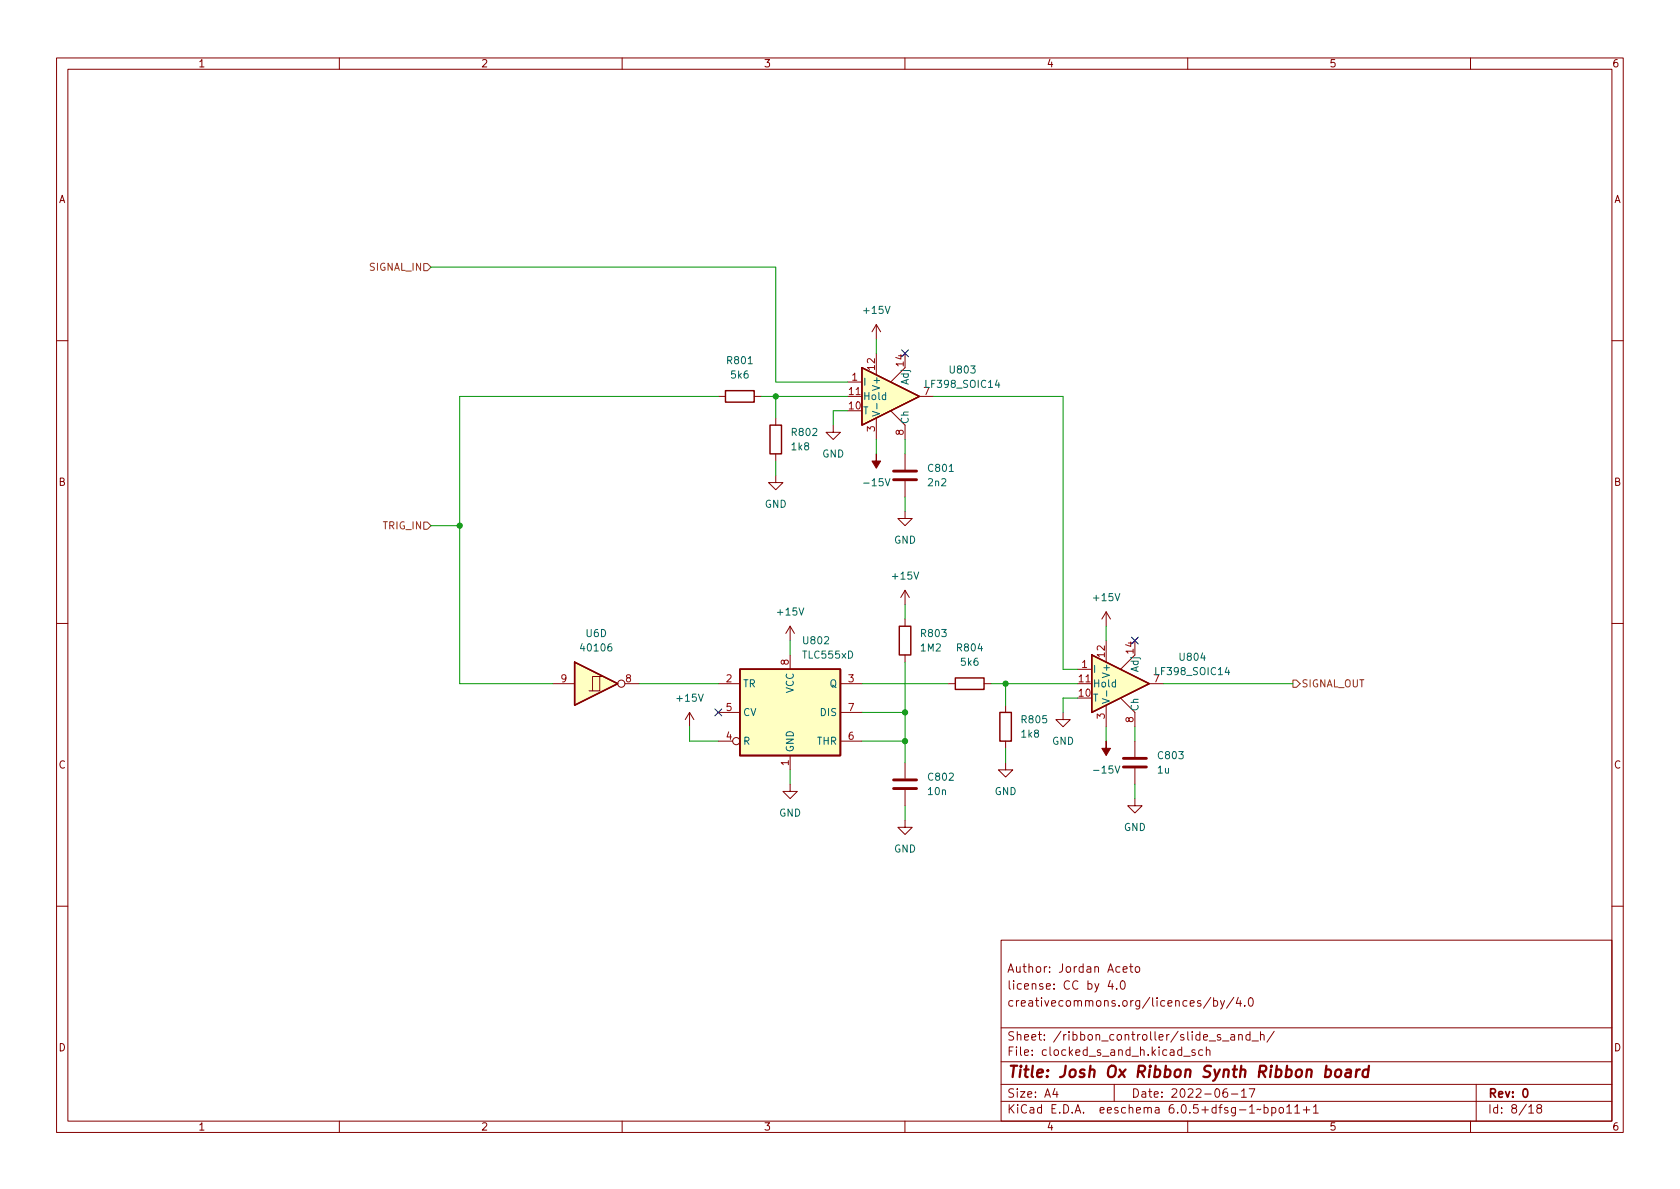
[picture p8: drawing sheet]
(kicad_sch (version 20211123) (generator eeschema)

 (paper "A4")

 (title_block
  (title "Josh Ox Ribbon Synth Ribbon board")
  (date "2022-06-17")
  (rev "0")
  (comment 1 "creativecommons.org/licences/by/4.0")
  (comment 2 "license: CC by 4.0")
  (comment 3 "Author: Jordan Aceto"))

 (lib_symbols
  (symbol "4xxx:40106" (pin_names (offset 1.016)) (in_bom yes) (on_board yes)
   (property "Reference" "U" (id 0) (at 0 1.27 0) (effects (font (size 1.27 1.27))))
   (property "Value" "40106" (id 1) (at 0 -1.27 0) (effects (font (size 1.27 1.27))))
   (property "Footprint" "" (id 2) (at 0 0 0) (effects (font (size 1.27 1.27)) hide))
   (property "Datasheet" "https://assets.nexperia.com/documents/data-sheet/HEF40106B.pdf" (id 3) (at 0 0 0) (effects (font (size 1.27 1.27)) hide))
   (property "ki_locked" "" (id 4) (at 0 0 0) (effects (font (size 1.27 1.27))))
   (symbol "40106_1_0"
    (polyline (pts (xy -0.635 -1.27) (xy -0.635 1.27) (xy 0.635 1.27)) (stroke (width 0) (type default) (color 0 0 0 0)) (fill (type none)))
    (polyline (pts (xy -3.81 3.81) (xy -3.81 -3.81) (xy 3.81 0) (xy -3.81 3.81)) (stroke (width 0.254) (type default) (color 0 0 0 0)) (fill (type background)))
    (polyline (pts (xy -1.27 -1.27) (xy 0.635 -1.27) (xy 0.635 1.27) (xy 1.27 1.27)) (stroke (width 0) (type default) (color 0 0 0 0)) (fill (type none)))
    (pin input line (at -7.62 0 0) (length 3.81) (name "~" (effects (font (size 1.27 1.27)))) (number "1" (effects (font (size 1.27 1.27)))))
    (pin output inverted (at 7.62 0 180) (length 3.81) (name "~" (effects (font (size 1.27 1.27)))) (number "2" (effects (font (size 1.27 1.27))))))
   (symbol "40106_2_0"
    (polyline (pts (xy -0.635 -1.27) (xy -0.635 1.27) (xy 0.635 1.27)) (stroke (width 0) (type default) (color 0 0 0 0)) (fill (type none)))
    (polyline (pts (xy -3.81 3.81) (xy -3.81 -3.81) (xy 3.81 0) (xy -3.81 3.81)) (stroke (width 0.254) (type default) (color 0 0 0 0)) (fill (type background)))
    (polyline (pts (xy -1.27 -1.27) (xy 0.635 -1.27) (xy 0.635 1.27) (xy 1.27 1.27)) (stroke (width 0) (type default) (color 0 0 0 0)) (fill (type none)))
    (pin input line (at -7.62 0 0) (length 3.81) (name "~" (effects (font (size 1.27 1.27)))) (number "3" (effects (font (size 1.27 1.27)))))
    (pin output inverted (at 7.62 0 180) (length 3.81) (name "~" (effects (font (size 1.27 1.27)))) (number "4" (effects (font (size 1.27 1.27))))))
   (symbol "40106_3_0"
    (polyline (pts (xy -0.635 -1.27) (xy -0.635 1.27) (xy 0.635 1.27)) (stroke (width 0) (type default) (color 0 0 0 0)) (fill (type none)))
    (polyline (pts (xy -3.81 3.81) (xy -3.81 -3.81) (xy 3.81 0) (xy -3.81 3.81)) (stroke (width 0.254) (type default) (color 0 0 0 0)) (fill (type background)))
    (polyline (pts (xy -1.27 -1.27) (xy 0.635 -1.27) (xy 0.635 1.27) (xy 1.27 1.27)) (stroke (width 0) (type default) (color 0 0 0 0)) (fill (type none)))
    (pin input line (at -7.62 0 0) (length 3.81) (name "~" (effects (font (size 1.27 1.27)))) (number "5" (effects (font (size 1.27 1.27)))))
    (pin output inverted (at 7.62 0 180) (length 3.81) (name "~" (effects (font (size 1.27 1.27)))) (number "6" (effects (font (size 1.27 1.27))))))
   (symbol "40106_4_0"
    (polyline (pts (xy -0.635 -1.27) (xy -0.635 1.27) (xy 0.635 1.27)) (stroke (width 0) (type default) (color 0 0 0 0)) (fill (type none)))
    (polyline (pts (xy -3.81 3.81) (xy -3.81 -3.81) (xy 3.81 0) (xy -3.81 3.81)) (stroke (width 0.254) (type default) (color 0 0 0 0)) (fill (type background)))
    (polyline (pts (xy -1.27 -1.27) (xy 0.635 -1.27) (xy 0.635 1.27) (xy 1.27 1.27)) (stroke (width 0) (type default) (color 0 0 0 0)) (fill (type none)))
    (pin output inverted (at 7.62 0 180) (length 3.81) (name "~" (effects (font (size 1.27 1.27)))) (number "8" (effects (font (size 1.27 1.27)))))
    (pin input line (at -7.62 0 0) (length 3.81) (name "~" (effects (font (size 1.27 1.27)))) (number "9" (effects (font (size 1.27 1.27))))))
   (symbol "40106_5_0"
    (polyline (pts (xy -0.635 -1.27) (xy -0.635 1.27) (xy 0.635 1.27)) (stroke (width 0) (type default) (color 0 0 0 0)) (fill (type none)))
    (polyline (pts (xy -3.81 3.81) (xy -3.81 -3.81) (xy 3.81 0) (xy -3.81 3.81)) (stroke (width 0.254) (type default) (color 0 0 0 0)) (fill (type background)))
    (polyline (pts (xy -1.27 -1.27) (xy 0.635 -1.27) (xy 0.635 1.27) (xy 1.27 1.27)) (stroke (width 0) (type default) (color 0 0 0 0)) (fill (type none)))
    (pin output inverted (at 7.62 0 180) (length 3.81) (name "~" (effects (font (size 1.27 1.27)))) (number "10" (effects (font (size 1.27 1.27)))))
    (pin input line (at -7.62 0 0) (length 3.81) (name "~" (effects (font (size 1.27 1.27)))) (number "11" (effects (font (size 1.27 1.27))))))
   (symbol "40106_6_0"
    (polyline (pts (xy -0.635 -1.27) (xy -0.635 1.27) (xy 0.635 1.27)) (stroke (width 0) (type default) (color 0 0 0 0)) (fill (type none)))
    (polyline (pts (xy -3.81 3.81) (xy -3.81 -3.81) (xy 3.81 0) (xy -3.81 3.81)) (stroke (width 0.254) (type default) (color 0 0 0 0)) (fill (type background)))
    (polyline (pts (xy -1.27 -1.27) (xy 0.635 -1.27) (xy 0.635 1.27) (xy 1.27 1.27)) (stroke (width 0) (type default) (color 0 0 0 0)) (fill (type none)))
    (pin output inverted (at 7.62 0 180) (length 3.81) (name "~" (effects (font (size 1.27 1.27)))) (number "12" (effects (font (size 1.27 1.27)))))
    (pin input line (at -7.62 0 0) (length 3.81) (name "~" (effects (font (size 1.27 1.27)))) (number "13" (effects (font (size 1.27 1.27))))))
   (symbol "40106_7_0"
    (pin power_in line (at 0 12.7 270) (length 5.08) (name "VDD" (effects (font (size 1.27 1.27)))) (number "14" (effects (font (size 1.27 1.27)))))
    (pin power_in line (at 0 -12.7 90) (length 5.08) (name "VSS" (effects (font (size 1.27 1.27)))) (number "7" (effects (font (size 1.27 1.27))))))
   (symbol "40106_7_1"
    (rectangle (start -5.08 7.62) (end 5.08 -7.62) (stroke (width 0.254) (type default) (color 0 0 0 0)) (fill (type background)))))
  (symbol "Analog:LF398_SOIC14" (pin_names (offset 0.127)) (in_bom yes) (on_board yes)
   (property "Reference" "U" (id 0) (at 5.08 3.81 0) (effects (font (size 1.27 1.27)) (justify left)))
   (property "Value" "LF398_SOIC14" (id 1) (at 5.08 -2.54 0) (effects (font (size 1.27 1.27)) (justify left)))
   (property "Footprint" "Package_SO:SOIC-14_3.9x8.7mm_P1.27mm" (id 2) (at 0 0 0) (effects (font (size 1.27 1.27)) hide))
   (property "Datasheet" "http://www.ti.com/lit/ds/symlink/lf398-n.pdf" (id 3) (at 0 0 0) (effects (font (size 1.27 1.27)) hide))
   (symbol "LF398_SOIC14_0_1"
    (polyline (pts (xy 0 -2.54) (xy 2.54 -5.08)) (stroke (width 0) (type default) (color 0 0 0 0)) (fill (type none)))
    (polyline (pts (xy 2.54 5.08) (xy 0 2.54)) (stroke (width 0) (type default) (color 0 0 0 0)) (fill (type none)))
    (polyline (pts (xy -5.08 5.08) (xy 5.08 0) (xy -5.08 -5.08) (xy -5.08 5.08)) (stroke (width 0.254) (type default) (color 0 0 0 0)) (fill (type background))))
   (symbol "LF398_SOIC14_1_1"
    (pin input line (at -7.62 2.54 0) (length 2.54) (name "I" (effects (font (size 1.27 1.27)))) (number "1" (effects (font (size 1.27 1.27)))))
    (pin passive line (at -7.62 -2.54 0) (length 2.54) (name "T" (effects (font (size 1.27 1.27)))) (number "10" (effects (font (size 1.27 1.27)))))
    (pin input line (at -7.62 0 0) (length 2.54) (name "Hold" (effects (font (size 1.27 1.27)))) (number "11" (effects (font (size 1.27 1.27)))))
    (pin passive line (at -2.54 7.62 270) (length 3.81) (name "V+" (effects (font (size 1.27 1.27)))) (number "12" (effects (font (size 1.27 1.27)))))
    (pin no_connect line (at 0 -2.54 90) (length 2.54) hide (name "NC" (effects (font (size 1.27 1.27)))) (number "13" (effects (font (size 1.27 1.27)))))
    (pin passive line (at 2.54 7.62 270) (length 2.54) (name "Adj" (effects (font (size 1.27 1.27)))) (number "14" (effects (font (size 1.27 1.27)))))
    (pin no_connect line (at -5.08 2.54 270) (length 2.54) hide (name "NC" (effects (font (size 1.27 1.27)))) (number "2" (effects (font (size 1.27 1.27)))))
    (pin passive line (at -2.54 -7.62 90) (length 3.81) (name "V-" (effects (font (size 1.27 1.27)))) (number "3" (effects (font (size 1.27 1.27)))))
    (pin no_connect line (at -2.54 2.54 270) (length 2.54) hide (name "NC" (effects (font (size 1.27 1.27)))) (number "4" (effects (font (size 1.27 1.27)))))
    (pin no_connect line (at -5.08 -2.54 90) (length 2.54) hide (name "NC" (effects (font (size 1.27 1.27)))) (number "5" (effects (font (size 1.27 1.27)))))
    (pin no_connect line (at -2.54 -2.54 90) (length 2.54) hide (name "NC" (effects (font (size 1.27 1.27)))) (number "6" (effects (font (size 1.27 1.27)))))
    (pin output line (at 7.62 0 180) (length 2.54) (name "~" (effects (font (size 1.27 1.27)))) (number "7" (effects (font (size 1.27 1.27)))))
    (pin passive line (at 2.54 -7.62 90) (length 2.54) (name "Ch" (effects (font (size 1.27 1.27)))) (number "8" (effects (font (size 1.27 1.27)))))
    (pin no_connect line (at 0 2.54 270) (length 2.54) hide (name "NC" (effects (font (size 1.27 1.27)))) (number "9" (effects (font (size 1.27 1.27)))))))
  (symbol "Device:C" (pin_numbers hide) (pin_names (offset 0.254)) (in_bom yes) (on_board yes)
   (property "Reference" "C" (id 0) (at 0.635 2.54 0) (effects (font (size 1.27 1.27)) (justify left)))
   (property "Value" "C" (id 1) (at 0.635 -2.54 0) (effects (font (size 1.27 1.27)) (justify left)))
   (property "Footprint" "" (id 2) (at 0.9652 -3.81 0) (effects (font (size 1.27 1.27)) hide))
   (property "Datasheet" "~" (id 3) (at 0 0 0) (effects (font (size 1.27 1.27)) hide))
   (symbol "C_0_1"
    (polyline (pts (xy -2.032 -0.762) (xy 2.032 -0.762)) (stroke (width 0.508) (type default) (color 0 0 0 0)) (fill (type none)))
    (polyline (pts (xy -2.032 0.762) (xy 2.032 0.762)) (stroke (width 0.508) (type default) (color 0 0 0 0)) (fill (type none))))
   (symbol "C_1_1"
    (pin passive line (at 0 3.81 270) (length 2.794) (name "~" (effects (font (size 1.27 1.27)))) (number "1" (effects (font (size 1.27 1.27)))))
    (pin passive line (at 0 -3.81 90) (length 2.794) (name "~" (effects (font (size 1.27 1.27)))) (number "2" (effects (font (size 1.27 1.27)))))))
  (symbol "Device:R" (pin_numbers hide) (pin_names (offset 0)) (in_bom yes) (on_board yes)
   (property "Reference" "R" (id 0) (at 2.032 0 90) (effects (font (size 1.27 1.27))))
   (property "Value" "R" (id 1) (at 0 0 90) (effects (font (size 1.27 1.27))))
   (property "Footprint" "" (id 2) (at -1.778 0 90) (effects (font (size 1.27 1.27)) hide))
   (property "Datasheet" "~" (id 3) (at 0 0 0) (effects (font (size 1.27 1.27)) hide))
   (symbol "R_0_1"
    (rectangle (start -1.016 -2.54) (end 1.016 2.54) (stroke (width 0.254) (type default) (color 0 0 0 0)) (fill (type none))))
   (symbol "R_1_1"
    (pin passive line (at 0 3.81 270) (length 1.27) (name "~" (effects (font (size 1.27 1.27)))) (number "1" (effects (font (size 1.27 1.27)))))
    (pin passive line (at 0 -3.81 90) (length 1.27) (name "~" (effects (font (size 1.27 1.27)))) (number "2" (effects (font (size 1.27 1.27)))))))
  (symbol "Timer:TLC555xD" (in_bom yes) (on_board yes)
   (property "Reference" "U" (id 0) (at -10.16 8.89 0) (effects (font (size 1.27 1.27)) (justify left)))
   (property "Value" "TLC555xD" (id 1) (at 2.54 8.89 0) (effects (font (size 1.27 1.27)) (justify left)))
   (property "Footprint" "Package_SO:SOIC-8_3.9x4.9mm_P1.27mm" (id 2) (at 21.59 -10.16 0) (effects (font (size 1.27 1.27)) hide))
   (property "Datasheet" "http://www.ti.com/lit/ds/symlink/tlc555.pdf" (id 3) (at 21.59 -10.16 0) (effects (font (size 1.27 1.27)) hide))
   (symbol "TLC555xD_0_0"
    (pin power_in line (at 0 -10.16 90) (length 2.54) (name "GND" (effects (font (size 1.27 1.27)))) (number "1" (effects (font (size 1.27 1.27)))))
    (pin power_in line (at 0 10.16 270) (length 2.54) (name "VCC" (effects (font (size 1.27 1.27)))) (number "8" (effects (font (size 1.27 1.27))))))
   (symbol "TLC555xD_0_1"
    (rectangle (start -8.89 -7.62) (end 8.89 7.62) (stroke (width 0.254) (type default) (color 0 0 0 0)) (fill (type background)))
    (rectangle (start -8.89 -7.62) (end 8.89 7.62) (stroke (width 0.254) (type default) (color 0 0 0 0)) (fill (type background))))
   (symbol "TLC555xD_1_1"
    (pin input line (at -12.7 5.08 0) (length 3.81) (name "TR" (effects (font (size 1.27 1.27)))) (number "2" (effects (font (size 1.27 1.27)))))
    (pin output line (at 12.7 5.08 180) (length 3.81) (name "Q" (effects (font (size 1.27 1.27)))) (number "3" (effects (font (size 1.27 1.27)))))
    (pin input inverted (at -12.7 -5.08 0) (length 3.81) (name "R" (effects (font (size 1.27 1.27)))) (number "4" (effects (font (size 1.27 1.27)))))
    (pin input line (at -12.7 0 0) (length 3.81) (name "CV" (effects (font (size 1.27 1.27)))) (number "5" (effects (font (size 1.27 1.27)))))
    (pin input line (at 12.7 -5.08 180) (length 3.81) (name "THR" (effects (font (size 1.27 1.27)))) (number "6" (effects (font (size 1.27 1.27)))))
    (pin input line (at 12.7 0 180) (length 3.81) (name "DIS" (effects (font (size 1.27 1.27)))) (number "7" (effects (font (size 1.27 1.27)))))))
  (symbol "power:+15V" (power) (pin_names (offset 0)) (in_bom yes) (on_board yes)
   (property "Reference" "#PWR" (id 0) (at 0 -3.81 0) (effects (font (size 1.27 1.27)) hide))
   (property "Value" "+15V" (id 1) (at 0 3.556 0) (effects (font (size 1.27 1.27))))
   (property "Footprint" "" (id 2) (at 0 0 0) (effects (font (size 1.27 1.27)) hide))
   (property "Datasheet" "" (id 3) (at 0 0 0) (effects (font (size 1.27 1.27)) hide))
   (symbol "+15V_0_1"
    (polyline (pts (xy -0.762 1.27) (xy 0 2.54)) (stroke (width 0) (type default) (color 0 0 0 0)) (fill (type none)))
    (polyline (pts (xy 0 0) (xy 0 2.54)) (stroke (width 0) (type default) (color 0 0 0 0)) (fill (type none)))
    (polyline (pts (xy 0 2.54) (xy 0.762 1.27)) (stroke (width 0) (type default) (color 0 0 0 0)) (fill (type none))))
   (symbol "+15V_1_1"
    (pin power_in line (at 0 0 90) (length 0) hide (name "+15V" (effects (font (size 1.27 1.27)))) (number "1" (effects (font (size 1.27 1.27)))))))
  (symbol "power:-15V" (power) (pin_names (offset 0)) (in_bom yes) (on_board yes)
   (property "Reference" "#PWR" (id 0) (at 0 2.54 0) (effects (font (size 1.27 1.27)) hide))
   (property "Value" "-15V" (id 1) (at 0 3.81 0) (effects (font (size 1.27 1.27))))
   (property "Footprint" "" (id 2) (at 0 0 0) (effects (font (size 1.27 1.27)) hide))
   (property "Datasheet" "" (id 3) (at 0 0 0) (effects (font (size 1.27 1.27)) hide))
   (symbol "-15V_0_0"
    (pin power_in line (at 0 0 90) (length 0) hide (name "-15V" (effects (font (size 1.27 1.27)))) (number "1" (effects (font (size 1.27 1.27))))))
   (symbol "-15V_0_1"
    (polyline (pts (xy 0 0) (xy 0 1.27) (xy 0.762 1.27) (xy 0 2.54) (xy -0.762 1.27) (xy 0 1.27)) (stroke (width 0) (type default) (color 0 0 0 0)) (fill (type outline)))))
  (symbol "power:GND" (power) (pin_names (offset 0)) (in_bom yes) (on_board yes)
   (property "Reference" "#PWR" (id 0) (at 0 -6.35 0) (effects (font (size 1.27 1.27)) hide))
   (property "Value" "GND" (id 1) (at 0 -3.81 0) (effects (font (size 1.27 1.27))))
   (property "Footprint" "" (id 2) (at 0 0 0) (effects (font (size 1.27 1.27)) hide))
   (property "Datasheet" "" (id 3) (at 0 0 0) (effects (font (size 1.27 1.27)) hide))
   (symbol "GND_0_1"
    (polyline (pts (xy 0 0) (xy 0 -1.27) (xy 1.27 -1.27) (xy 0 -2.54) (xy -1.27 -1.27) (xy 0 -1.27)) (stroke (width 0) (type default) (color 0 0 0 0)) (fill (type none))))
   (symbol "GND_1_1"
    (pin power_in line (at 0 0 270) (length 0) hide (name "GND" (effects (font (size 1.27 1.27)))) (number "1" (effects (font (size 1.27 1.27))))))))

 (junction (at 160.02 130.81) (diameter 0) (color 0 0 0 0))
 (junction (at 81.28 92.71) (diameter 0) (color 0 0 0 0))
 (junction (at 137.16 69.85) (diameter 0) (color 0 0 0 0))
 (junction (at 177.8 120.65) (diameter 0) (color 0 0 0 0))
 (junction (at 160.02 125.73) (diameter 0) (color 0 0 0 0))

 (no_connect (at 160.02 62.23))
 (no_connect (at 127 125.73))
 (no_connect (at 200.66 113.03))

 (wire (pts (xy 147.32 72.39) (xy 149.86 72.39)) (stroke (width 0) (type default) (color 0 0 0 0)))
 (wire (pts (xy 187.96 69.85) (xy 165.1 69.85)) (stroke (width 0) (type default) (color 0 0 0 0)))
 (wire (pts (xy 76.2 92.71) (xy 81.28 92.71)) (stroke (width 0) (type default) (color 0 0 0 0)))
 (wire (pts (xy 200.66 138.43) (xy 200.66 140.97)) (stroke (width 0) (type default) (color 0 0 0 0)))
 (wire (pts (xy 147.32 72.39) (xy 147.32 74.93)) (stroke (width 0) (type default) (color 0 0 0 0)))
 (wire (pts (xy 160.02 134.62) (xy 160.02 130.81)) (stroke (width 0) (type default) (color 0 0 0 0)))
 (wire (pts (xy 190.5 118.11) (xy 187.96 118.11)) (stroke (width 0) (type default) (color 0 0 0 0)))
 (wire (pts (xy 177.8 132.08) (xy 177.8 134.62)) (stroke (width 0) (type default) (color 0 0 0 0)))
 (wire (pts (xy 139.7 135.89) (xy 139.7 138.43)) (stroke (width 0) (type default) (color 0 0 0 0)))
 (wire (pts (xy 177.8 120.65) (xy 190.5 120.65)) (stroke (width 0) (type default) (color 0 0 0 0)))
 (wire (pts (xy 187.96 118.11) (xy 187.96 69.85)) (stroke (width 0) (type default) (color 0 0 0 0)))
 (wire (pts (xy 154.94 77.47) (xy 154.94 80.01)) (stroke (width 0) (type default) (color 0 0 0 0)))
 (wire (pts (xy 160.02 116.84) (xy 160.02 125.73)) (stroke (width 0) (type default) (color 0 0 0 0)))
 (wire (pts (xy 113.03 120.65) (xy 127 120.65)) (stroke (width 0) (type default) (color 0 0 0 0)))
 (wire (pts (xy 134.62 69.85) (xy 137.16 69.85)) (stroke (width 0) (type default) (color 0 0 0 0)))
 (wire (pts (xy 177.8 124.46) (xy 177.8 120.65)) (stroke (width 0) (type default) (color 0 0 0 0)))
 (wire (pts (xy 81.28 92.71) (xy 81.28 120.65)) (stroke (width 0) (type default) (color 0 0 0 0)))
 (wire (pts (xy 154.94 59.69) (xy 154.94 62.23)) (stroke (width 0) (type default) (color 0 0 0 0)))
 (wire (pts (xy 200.66 128.27) (xy 200.66 130.81)) (stroke (width 0) (type default) (color 0 0 0 0)))
 (wire (pts (xy 81.28 69.85) (xy 127 69.85)) (stroke (width 0) (type default) (color 0 0 0 0)))
 (wire (pts (xy 160.02 130.81) (xy 160.02 125.73)) (stroke (width 0) (type default) (color 0 0 0 0)))
 (wire (pts (xy 137.16 46.99) (xy 76.2 46.99)) (stroke (width 0) (type default) (color 0 0 0 0)))
 (wire (pts (xy 195.58 128.27) (xy 195.58 130.81)) (stroke (width 0) (type default) (color 0 0 0 0)))
 (wire (pts (xy 137.16 73.66) (xy 137.16 69.85)) (stroke (width 0) (type default) (color 0 0 0 0)))
 (wire (pts (xy 121.92 130.81) (xy 127 130.81)) (stroke (width 0) (type default) (color 0 0 0 0)))
 (wire (pts (xy 152.4 130.81) (xy 160.02 130.81)) (stroke (width 0) (type default) (color 0 0 0 0)))
 (wire (pts (xy 175.26 120.65) (xy 177.8 120.65)) (stroke (width 0) (type default) (color 0 0 0 0)))
 (wire (pts (xy 152.4 120.65) (xy 167.64 120.65)) (stroke (width 0) (type default) (color 0 0 0 0)))
 (wire (pts (xy 160.02 125.73) (xy 152.4 125.73)) (stroke (width 0) (type default) (color 0 0 0 0)))
 (wire (pts (xy 187.96 123.19) (xy 187.96 125.73)) (stroke (width 0) (type default) (color 0 0 0 0)))
 (wire (pts (xy 205.74 120.65) (xy 228.6 120.65)) (stroke (width 0) (type default) (color 0 0 0 0)))
 (wire (pts (xy 137.16 67.31) (xy 137.16 46.99)) (stroke (width 0) (type default) (color 0 0 0 0)))
 (wire (pts (xy 187.96 123.19) (xy 190.5 123.19)) (stroke (width 0) (type default) (color 0 0 0 0)))
 (wire (pts (xy 149.86 67.31) (xy 137.16 67.31)) (stroke (width 0) (type default) (color 0 0 0 0)))
 (wire (pts (xy 81.28 69.85) (xy 81.28 92.71)) (stroke (width 0) (type default) (color 0 0 0 0)))
 (wire (pts (xy 137.16 69.85) (xy 149.86 69.85)) (stroke (width 0) (type default) (color 0 0 0 0)))
 (wire (pts (xy 195.58 110.49) (xy 195.58 113.03)) (stroke (width 0) (type default) (color 0 0 0 0)))
 (wire (pts (xy 81.28 120.65) (xy 97.79 120.65)) (stroke (width 0) (type default) (color 0 0 0 0)))
 (wire (pts (xy 137.16 81.28) (xy 137.16 83.82)) (stroke (width 0) (type default) (color 0 0 0 0)))
 (wire (pts (xy 160.02 142.24) (xy 160.02 144.78)) (stroke (width 0) (type default) (color 0 0 0 0)))
 (wire (pts (xy 160.02 87.63) (xy 160.02 90.17)) (stroke (width 0) (type default) (color 0 0 0 0)))
 (wire (pts (xy 121.92 128.27) (xy 121.92 130.81)) (stroke (width 0) (type default) (color 0 0 0 0)))
 (wire (pts (xy 160.02 106.68) (xy 160.02 109.22)) (stroke (width 0) (type default) (color 0 0 0 0)))
 (wire (pts (xy 160.02 77.47) (xy 160.02 80.01)) (stroke (width 0) (type default) (color 0 0 0 0)))
 (wire (pts (xy 139.7 113.03) (xy 139.7 115.57)) (stroke (width 0) (type default) (color 0 0 0 0)))

 (hierarchical_label "TRIG_IN" (shape input) (at 76.2 92.71 180) (effects (font (size 1.27 1.27)) (justify right)))
 (hierarchical_label "SIGNAL_IN" (shape input) (at 76.2 46.99 180) (effects (font (size 1.27 1.27)) (justify right)))
 (hierarchical_label "SIGNAL_OUT" (shape output) (at 228.6 120.65 0) (effects (font (size 1.27 1.27)) (justify left)))

 (symbol (lib_id "Device:C") (at 160.02 138.43 0) (unit 1) (in_bom yes) (on_board yes) (fields_autoplaced)
  (property "Reference" "C802" (id 0) (at 163.83 137.1599 0) (effects (font (size 1.27 1.27)) (justify left)))
  (property "Value" "10n" (id 1) (at 163.83 139.6999 0) (effects (font (size 1.27 1.27)) (justify left)))
  (property "Footprint" "Capacitor_SMD:C_0805_2012Metric" (id 2) (at 160.9852 142.24 0) (effects (font (size 1.27 1.27)) hide))
  (property "Datasheet" "~" (id 3) (at 160.02 138.43 0) (effects (font (size 1.27 1.27)) hide)) (pin "1") (pin "2"))

 (symbol (lib_id "4xxx:40106") (at 105.41 120.65 0) (unit 4) (in_bom yes) (on_board yes) (fields_autoplaced)
  (property "Reference" "U6" (id 0) (at 105.41 111.76 0))
  (property "Value" "40106" (id 1) (at 105.41 114.3 0))
  (property "Footprint" "Package_SO:SOIC-14_3.9x8.7mm_P1.27mm" (id 2) (at 105.41 120.65 0) (effects (font (size 1.27 1.27)) hide))
  (property "Datasheet" "https://assets.nexperia.com/documents/data-sheet/HEF40106B.pdf" (id 3) (at 105.41 120.65 0) (effects (font (size 1.27 1.27)) hide)) (pin "1") (pin "2") (pin "3") (pin "4") (pin "5") (pin "6") (pin "8") (pin "9") (pin "10") (pin "11") (pin "12") (pin "13") (pin "14") (pin "7"))

 (symbol (lib_id "Device:R") (at 130.81 69.85 90) (unit 1) (in_bom yes) (on_board yes) (fields_autoplaced)
  (property "Reference" "R801" (id 0) (at 130.81 63.5 90))
  (property "Value" "5k6" (id 1) (at 130.81 66.04 90))
  (property "Footprint" "Resistor_SMD:R_0805_2012Metric" (id 2) (at 130.81 71.628 90) (effects (font (size 1.27 1.27)) hide))
  (property "Datasheet" "~" (id 3) (at 130.81 69.85 0) (effects (font (size 1.27 1.27)) hide)) (pin "1") (pin "2"))

 (symbol (lib_id "power:-15V") (at 195.58 130.81 180) (unit 1) (in_bom yes) (on_board yes) (fields_autoplaced)
  (property "Reference" "#PWR0814" (id 0) (at 195.58 133.35 0) (effects (font (size 1.27 1.27)) hide))
  (property "Value" "-15V" (id 1) (at 195.58 135.89 0))
  (property "Footprint" "" (id 2) (at 195.58 130.81 0) (effects (font (size 1.27 1.27)) hide))
  (property "Datasheet" "" (id 3) (at 195.58 130.81 0) (effects (font (size 1.27 1.27)) hide)) (pin "1"))

 (symbol (lib_id "power:GND") (at 160.02 90.17 0) (unit 1) (in_bom yes) (on_board yes) (fields_autoplaced)
  (property "Reference" "#PWR0808" (id 0) (at 160.02 96.52 0) (effects (font (size 1.27 1.27)) hide))
  (property "Value" "GND" (id 1) (at 160.02 95.25 0))
  (property "Footprint" "" (id 2) (at 160.02 90.17 0) (effects (font (size 1.27 1.27)) hide))
  (property "Datasheet" "" (id 3) (at 160.02 90.17 0) (effects (font (size 1.27 1.27)) hide)) (pin "1"))

 (symbol (lib_id "power:+15V") (at 154.94 59.69 0) (unit 1) (in_bom yes) (on_board yes) (fields_autoplaced)
  (property "Reference" "#PWR0806" (id 0) (at 154.94 63.5 0) (effects (font (size 1.27 1.27)) hide))
  (property "Value" "+15V" (id 1) (at 154.94 54.61 0))
  (property "Footprint" "" (id 2) (at 154.94 59.69 0) (effects (font (size 1.27 1.27)) hide))
  (property "Datasheet" "" (id 3) (at 154.94 59.69 0) (effects (font (size 1.27 1.27)) hide)) (pin "1"))

 (symbol (lib_id "power:GND") (at 200.66 140.97 0) (unit 1) (in_bom yes) (on_board yes) (fields_autoplaced)
  (property "Reference" "#PWR0815" (id 0) (at 200.66 147.32 0) (effects (font (size 1.27 1.27)) hide))
  (property "Value" "GND" (id 1) (at 200.66 146.05 0))
  (property "Footprint" "" (id 2) (at 200.66 140.97 0) (effects (font (size 1.27 1.27)) hide))
  (property "Datasheet" "" (id 3) (at 200.66 140.97 0) (effects (font (size 1.27 1.27)) hide)) (pin "1"))

 (symbol (lib_id "Device:C") (at 160.02 83.82 0) (unit 1) (in_bom yes) (on_board yes) (fields_autoplaced)
  (property "Reference" "C801" (id 0) (at 163.83 82.5499 0) (effects (font (size 1.27 1.27)) (justify left)))
  (property "Value" "2n2" (id 1) (at 163.83 85.0899 0) (effects (font (size 1.27 1.27)) (justify left)))
  (property "Footprint" "Capacitor_SMD:C_0805_2012Metric" (id 2) (at 160.9852 87.63 0) (effects (font (size 1.27 1.27)) hide))
  (property "Datasheet" "~" (id 3) (at 160.02 83.82 0) (effects (font (size 1.27 1.27)) hide)) (pin "1") (pin "2"))

 (symbol (lib_id "power:GND") (at 177.8 134.62 0) (unit 1) (in_bom yes) (on_board yes) (fields_autoplaced)
  (property "Reference" "#PWR0811" (id 0) (at 177.8 140.97 0) (effects (font (size 1.27 1.27)) hide))
  (property "Value" "GND" (id 1) (at 177.8 139.7 0))
  (property "Footprint" "" (id 2) (at 177.8 134.62 0) (effects (font (size 1.27 1.27)) hide))
  (property "Datasheet" "" (id 3) (at 177.8 134.62 0) (effects (font (size 1.27 1.27)) hide)) (pin "1"))

 (symbol (lib_id "power:-15V") (at 154.94 80.01 180) (unit 1) (in_bom yes) (on_board yes) (fields_autoplaced)
  (property "Reference" "#PWR0807" (id 0) (at 154.94 82.55 0) (effects (font (size 1.27 1.27)) hide))
  (property "Value" "-15V" (id 1) (at 154.94 85.09 0))
  (property "Footprint" "" (id 2) (at 154.94 80.01 0) (effects (font (size 1.27 1.27)) hide))
  (property "Datasheet" "" (id 3) (at 154.94 80.01 0) (effects (font (size 1.27 1.27)) hide)) (pin "1"))

 (symbol (lib_id "power:+15V") (at 139.7 113.03 0) (unit 1) (in_bom yes) (on_board yes) (fields_autoplaced)
  (property "Reference" "#PWR0803" (id 0) (at 139.7 116.84 0) (effects (font (size 1.27 1.27)) hide))
  (property "Value" "+15V" (id 1) (at 139.7 107.95 0))
  (property "Footprint" "" (id 2) (at 139.7 113.03 0) (effects (font (size 1.27 1.27)) hide))
  (property "Datasheet" "" (id 3) (at 139.7 113.03 0) (effects (font (size 1.27 1.27)) hide)) (pin "1"))

 (symbol (lib_id "power:GND") (at 137.16 83.82 0) (unit 1) (in_bom yes) (on_board yes) (fields_autoplaced)
  (property "Reference" "#PWR0802" (id 0) (at 137.16 90.17 0) (effects (font (size 1.27 1.27)) hide))
  (property "Value" "GND" (id 1) (at 137.16 88.9 0))
  (property "Footprint" "" (id 2) (at 137.16 83.82 0) (effects (font (size 1.27 1.27)) hide))
  (property "Datasheet" "" (id 3) (at 137.16 83.82 0) (effects (font (size 1.27 1.27)) hide)) (pin "1"))

 (symbol (lib_id "Device:R") (at 171.45 120.65 90) (unit 1) (in_bom yes) (on_board yes) (fields_autoplaced)
  (property "Reference" "R804" (id 0) (at 171.45 114.3 90))
  (property "Value" "5k6" (id 1) (at 171.45 116.84 90))
  (property "Footprint" "Resistor_SMD:R_0805_2012Metric" (id 2) (at 171.45 122.428 90) (effects (font (size 1.27 1.27)) hide))
  (property "Datasheet" "~" (id 3) (at 171.45 120.65 0) (effects (font (size 1.27 1.27)) hide)) (pin "1") (pin "2"))

 (symbol (lib_id "Device:R") (at 160.02 113.03 0) (unit 1) (in_bom yes) (on_board yes) (fields_autoplaced)
  (property "Reference" "R803" (id 0) (at 162.56 111.7599 0) (effects (font (size 1.27 1.27)) (justify left)))
  (property "Value" "1M2" (id 1) (at 162.56 114.2999 0) (effects (font (size 1.27 1.27)) (justify left)))
  (property "Footprint" "Resistor_SMD:R_0805_2012Metric" (id 2) (at 158.242 113.03 90) (effects (font (size 1.27 1.27)) hide))
  (property "Datasheet" "~" (id 3) (at 160.02 113.03 0) (effects (font (size 1.27 1.27)) hide)) (pin "1") (pin "2"))

 (symbol (lib_id "Device:R") (at 137.16 77.47 0) (unit 1) (in_bom yes) (on_board yes) (fields_autoplaced)
  (property "Reference" "R802" (id 0) (at 139.7 76.1999 0) (effects (font (size 1.27 1.27)) (justify left)))
  (property "Value" "1k8" (id 1) (at 139.7 78.7399 0) (effects (font (size 1.27 1.27)) (justify left)))
  (property "Footprint" "Resistor_SMD:R_0805_2012Metric" (id 2) (at 135.382 77.47 90) (effects (font (size 1.27 1.27)) hide))
  (property "Datasheet" "~" (id 3) (at 137.16 77.47 0) (effects (font (size 1.27 1.27)) hide)) (pin "1") (pin "2"))

 (symbol (lib_id "power:GND") (at 147.32 74.93 0) (unit 1) (in_bom yes) (on_board yes) (fields_autoplaced)
  (property "Reference" "#PWR0805" (id 0) (at 147.32 81.28 0) (effects (font (size 1.27 1.27)) hide))
  (property "Value" "GND" (id 1) (at 147.32 80.01 0))
  (property "Footprint" "" (id 2) (at 147.32 74.93 0) (effects (font (size 1.27 1.27)) hide))
  (property "Datasheet" "" (id 3) (at 147.32 74.93 0) (effects (font (size 1.27 1.27)) hide)) (pin "1"))

 (symbol (lib_id "power:+15V") (at 160.02 106.68 0) (unit 1) (in_bom yes) (on_board yes) (fields_autoplaced)
  (property "Reference" "#PWR0809" (id 0) (at 160.02 110.49 0) (effects (font (size 1.27 1.27)) hide))
  (property "Value" "+15V" (id 1) (at 160.02 101.6 0))
  (property "Footprint" "" (id 2) (at 160.02 106.68 0) (effects (font (size 1.27 1.27)) hide))
  (property "Datasheet" "" (id 3) (at 160.02 106.68 0) (effects (font (size 1.27 1.27)) hide)) (pin "1"))

 (symbol (lib_id "power:GND") (at 139.7 138.43 0) (unit 1) (in_bom yes) (on_board yes) (fields_autoplaced)
  (property "Reference" "#PWR0804" (id 0) (at 139.7 144.78 0) (effects (font (size 1.27 1.27)) hide))
  (property "Value" "GND" (id 1) (at 139.7 143.51 0))
  (property "Footprint" "" (id 2) (at 139.7 138.43 0) (effects (font (size 1.27 1.27)) hide))
  (property "Datasheet" "" (id 3) (at 139.7 138.43 0) (effects (font (size 1.27 1.27)) hide)) (pin "1"))

 (symbol (lib_id "power:+15V") (at 121.92 128.27 0) (unit 1) (in_bom yes) (on_board yes) (fields_autoplaced)
  (property "Reference" "#PWR0801" (id 0) (at 121.92 132.08 0) (effects (font (size 1.27 1.27)) hide))
  (property "Value" "+15V" (id 1) (at 121.92 123.19 0))
  (property "Footprint" "" (id 2) (at 121.92 128.27 0) (effects (font (size 1.27 1.27)) hide))
  (property "Datasheet" "" (id 3) (at 121.92 128.27 0) (effects (font (size 1.27 1.27)) hide)) (pin "1"))

 (symbol (lib_id "Device:C") (at 200.66 134.62 0) (unit 1) (in_bom yes) (on_board yes) (fields_autoplaced)
  (property "Reference" "C803" (id 0) (at 204.47 133.3499 0) (effects (font (size 1.27 1.27)) (justify left)))
  (property "Value" "1u" (id 1) (at 204.47 135.8899 0) (effects (font (size 1.27 1.27)) (justify left)))
  (property "Footprint" "Capacitor_THT:C_Rect_L7.2mm_W5.5mm_P5.00mm_FKS2_FKP2_MKS2_MKP2" (id 2) (at 201.6252 138.43 0) (effects (font (size 1.27 1.27)) hide))
  (property "Datasheet" "~" (id 3) (at 200.66 134.62 0) (effects (font (size 1.27 1.27)) hide)) (pin "1") (pin "2"))

 (symbol (lib_id "power:GND") (at 187.96 125.73 0) (unit 1) (in_bom yes) (on_board yes) (fields_autoplaced)
  (property "Reference" "#PWR0812" (id 0) (at 187.96 132.08 0) (effects (font (size 1.27 1.27)) hide))
  (property "Value" "GND" (id 1) (at 187.96 130.81 0))
  (property "Footprint" "" (id 2) (at 187.96 125.73 0) (effects (font (size 1.27 1.27)) hide))
  (property "Datasheet" "" (id 3) (at 187.96 125.73 0) (effects (font (size 1.27 1.27)) hide)) (pin "1"))

 (symbol (lib_id "power:+15V") (at 195.58 110.49 0) (unit 1) (in_bom yes) (on_board yes) (fields_autoplaced)
  (property "Reference" "#PWR0813" (id 0) (at 195.58 114.3 0) (effects (font (size 1.27 1.27)) hide))
  (property "Value" "+15V" (id 1) (at 195.58 105.41 0))
  (property "Footprint" "" (id 2) (at 195.58 110.49 0) (effects (font (size 1.27 1.27)) hide))
  (property "Datasheet" "" (id 3) (at 195.58 110.49 0) (effects (font (size 1.27 1.27)) hide)) (pin "1"))

 (symbol (lib_id "Analog:LF398_SOIC14") (at 157.48 69.85 0) (unit 1) (in_bom yes) (on_board yes) (fields_autoplaced)
  (property "Reference" "U803" (id 0) (at 170.18 65.151 0))
  (property "Value" "LF398_SOIC14" (id 1) (at 170.18 67.691 0))
  (property "Footprint" "Package_SO:SOIC-14_3.9x8.7mm_P1.27mm" (id 2) (at 157.48 69.85 0) (effects (font (size 1.27 1.27)) hide))
  (property "Datasheet" "http://www.ti.com/lit/ds/symlink/lf398-n.pdf" (id 3) (at 157.48 69.85 0) (effects (font (size 1.27 1.27)) hide)) (pin "1") (pin "10") (pin "11") (pin "12") (pin "13") (pin "14") (pin "2") (pin "3") (pin "4") (pin "5") (pin "6") (pin "7") (pin "8") (pin "9"))

 (symbol (lib_id "Device:R") (at 177.8 128.27 0) (unit 1) (in_bom yes) (on_board yes) (fields_autoplaced)
  (property "Reference" "R805" (id 0) (at 180.34 126.9999 0) (effects (font (size 1.27 1.27)) (justify left)))
  (property "Value" "1k8" (id 1) (at 180.34 129.5399 0) (effects (font (size 1.27 1.27)) (justify left)))
  (property "Footprint" "Resistor_SMD:R_0805_2012Metric" (id 2) (at 176.022 128.27 90) (effects (font (size 1.27 1.27)) hide))
  (property "Datasheet" "~" (id 3) (at 177.8 128.27 0) (effects (font (size 1.27 1.27)) hide)) (pin "1") (pin "2"))

 (symbol (lib_id "power:GND") (at 160.02 144.78 0) (unit 1) (in_bom yes) (on_board yes) (fields_autoplaced)
  (property "Reference" "#PWR0810" (id 0) (at 160.02 151.13 0) (effects (font (size 1.27 1.27)) hide))
  (property "Value" "GND" (id 1) (at 160.02 149.86 0))
  (property "Footprint" "" (id 2) (at 160.02 144.78 0) (effects (font (size 1.27 1.27)) hide))
  (property "Datasheet" "" (id 3) (at 160.02 144.78 0) (effects (font (size 1.27 1.27)) hide)) (pin "1"))

 (symbol (lib_id "Timer:TLC555xD") (at 139.7 125.73 0) (unit 1) (in_bom yes) (on_board yes) (fields_autoplaced)
  (property "Reference" "U802" (id 0) (at 141.7194 113.03 0) (effects (font (size 1.27 1.27)) (justify left)))
  (property "Value" "TLC555xD" (id 1) (at 141.7194 115.57 0) (effects (font (size 1.27 1.27)) (justify left)))
  (property "Footprint" "Package_SO:SOIC-8_3.9x4.9mm_P1.27mm" (id 2) (at 161.29 135.89 0) (effects (font (size 1.27 1.27)) hide))
  (property "Datasheet" "http://www.ti.com/lit/ds/symlink/tlc555.pdf" (id 3) (at 161.29 135.89 0) (effects (font (size 1.27 1.27)) hide)) (pin "1") (pin "8") (pin "2") (pin "3") (pin "4") (pin "5") (pin "6") (pin "7"))

 (symbol (lib_id "Analog:LF398_SOIC14") (at 198.12 120.65 0) (unit 1) (in_bom yes) (on_board yes) (fields_autoplaced)
  (property "Reference" "U804" (id 0) (at 210.82 115.951 0))
  (property "Value" "LF398_SOIC14" (id 1) (at 210.82 118.491 0))
  (property "Footprint" "Package_SO:SOIC-14_3.9x8.7mm_P1.27mm" (id 2) (at 198.12 120.65 0) (effects (font (size 1.27 1.27)) hide))
  (property "Datasheet" "http://www.ti.com/lit/ds/symlink/lf398-n.pdf" (id 3) (at 198.12 120.65 0) (effects (font (size 1.27 1.27)) hide)) (pin "1") (pin "10") (pin "11") (pin "12") (pin "13") (pin "14") (pin "2") (pin "3") (pin "4") (pin "5") (pin "6") (pin "7") (pin "8") (pin "9")))
